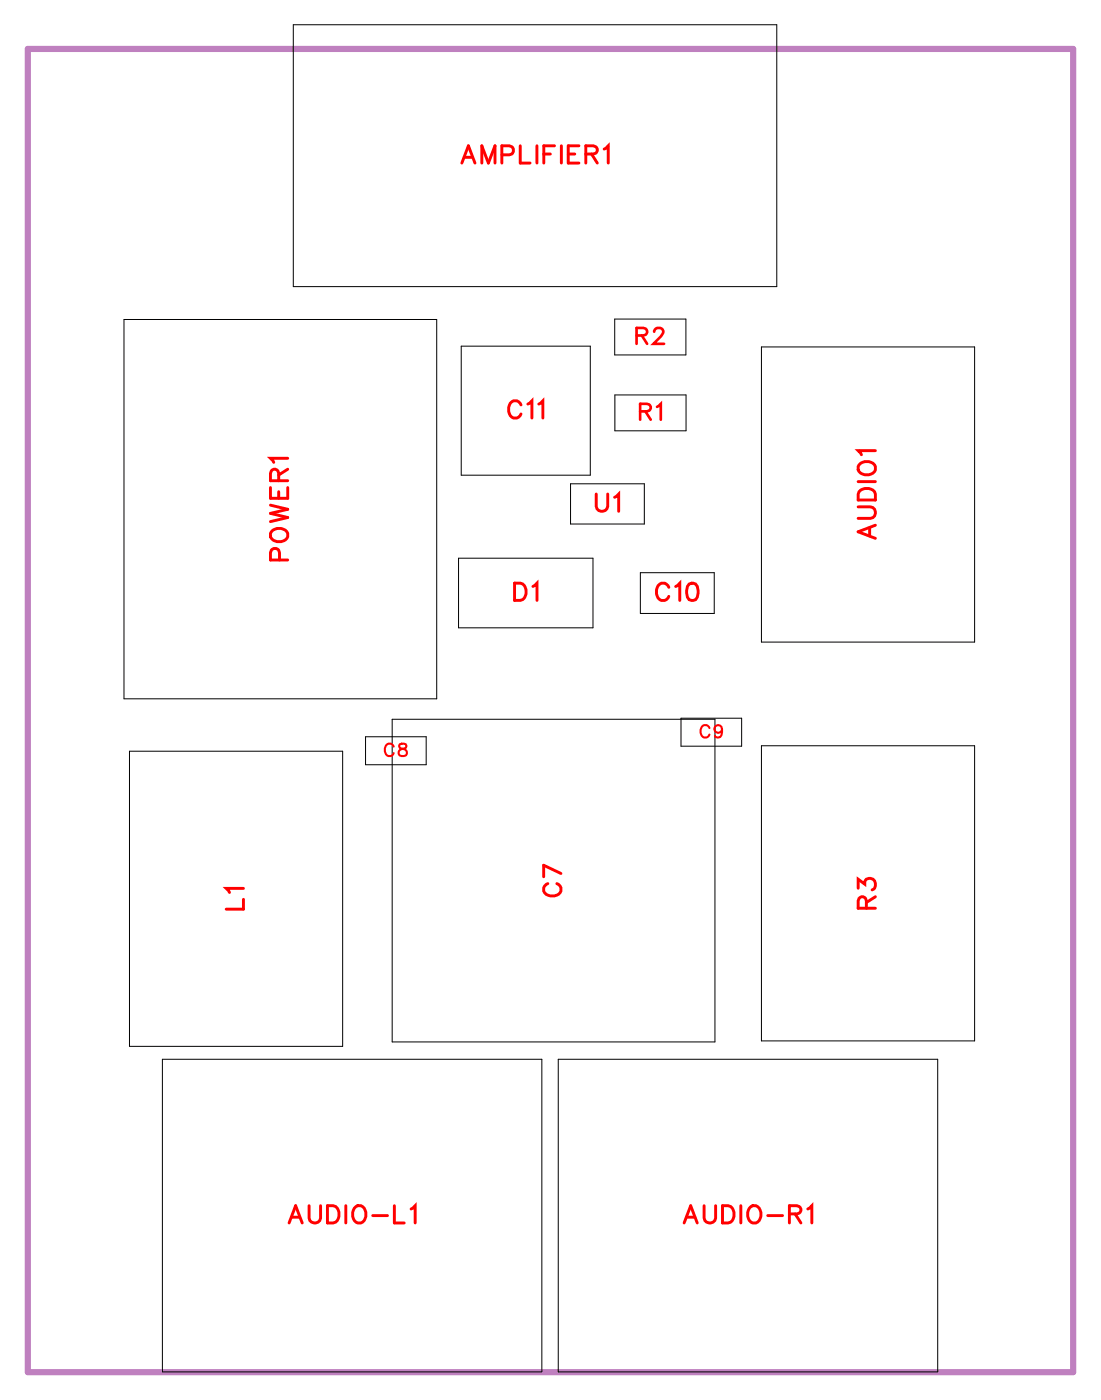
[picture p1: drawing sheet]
<svg xmlns="http://www.w3.org/2000/svg" width="45mm" height="58mm" viewBox="0 0 45 58" stroke-linecap="round" stroke-linejoin="round" font-family="sans-serif">
<path d="M1.1 2h43v54.4h-43z" fill="none" stroke="#bf80bf" stroke-width=".25"/>
<g fill="none" stroke="#000" stroke-width=".04">
<path d="M5.1 13.1h12.8v15.6h-12.8zM12 1h19.9v10.8h-19.9zM18.9 14.2h5.3v5.3h-5.3zM23.4 19.9h3.1v1.6h-3.1zM25.2 13.1h3v1.5h-3zM25.2 16.2h3v1.5h-3zM31.3 14.3h8.7v12.1h-8.7zM5.3 30.9h8.8v12.1h-8.8zM15 30.3h2.5v1.1h-2.5zM16.1 29.5h13.3v13.3h-13.3zM18.8 22.9h5.6v2.9h-5.6zM26.3 23.5h3v1.7h-3z"/>
<path d="M28 29.5h2.5v1.2h-2.5zM31.3 30.6h8.7v12.2h-8.7zM6.7 43.5h15.6v12.9h-15.6zM22.9 43.5h15.6v12.9h-15.6z"/>
</g>
<g fill="none" stroke="#f00" stroke-width=".12">
<path d="M11.4 19.7v-.4h-.2l-.1 .4h.7M11.8 18.8h-.7l.1 .2M11.8 19.3l-.4 .2M19 6.7l.2-.7 .3 .7M19.1 6.5h.3M19.8 6.7v-.7l.3 .7 .2-.7v.7M20.6 6.4l.4-.1v-.2l-.4-.1v.7M21.4 6v.7h.4M21.4 16.6a.26 .26 0 0 0-.3-.1 .26 .26 0 0 0-.2 .2v.2a.26 .26 0 0 0 .2 .3 .26 .26 0 0 0 .3-.2M21.7 16.6l.1-.1v.7M22 6v.7M22.1 16.6l.2-.1v.7"/>
<path d="M22.3 6.3h.3M22.8 6h-.5v.7M23.1 6v.7M23.3 6.3h.3M23.8 6h-.5v.7h.5M24.1 6.3h.4v-.2l-.4-.1v.7M24.3 6.3l.2 .4M24.8 6.1l.2-.1v.7M35.2 19.8h.7M35.3 19a.35 .35 0 0 1 .5 0 .35 .35 0 0 1 .1 .4 .33 .33 0 0 1-.4 .1 .33 .33 0 0 1-.2-.5zM35.9 18.5h-.7l.2 .2M10 36.5h-.7l.1 .2"/>
<path d="M10 36.9v.4h-.7M11.1 20.8l.7 .1-.7 .2 .7 .2-.7 .1M11.1 20v.5h.7v-.5M11.2 21.8a.35 .35 0 0 1 .4-.1 .35 .35 0 0 1 .2 .4 .33 .33 0 0 1-.5 .1 .33 .33 0 0 1-.1-.4zM11.4 20.2v.3M11.5 23l-.1-.4h-.2l-.1 .4h.7M21.1 24h.3a.38 .38 0 0 1 .2 .3 .38 .38 0 0 1-.2 .4h-.3zM21.9 24.1l.2-.1v.7M22.5 36.3a.26 .26 0 0 0-.2 .3 .26 .26 0 0 0 .3 .2h.2a.26 .26 0 0 0 .2-.2 .26 .26 0 0 0-.1-.3M23 35.9l-.7-.4v.5M24.5 20.3v.5l.2 .2 .2-.1 .1-.6M25.2 20.4l.2-.1v.7"/>
<path d="M27.5 24.1a.26 .26 0 0 0-.3-.1 .26 .26 0 0 0-.2 .2v.2a.26 .26 0 0 0 .2 .3 .26 .26 0 0 0 .3-.2M27.7 24.1l.2-.1v.7M28.3 24h.1a.37 .37 0 0 1 .3 .3 .37 .37 0 0 1-.3 .4 .45 .45 0 0 1-.1-.7zM35.2 20.8h.5l.2 .2-.1 .3h-.6M35.2 36.5v-.4l.3 .2a.24 .24 0 0 1 .4-.2 .25 .25 0 0 1-.1 .5M35.3 20.2a.39 .39 0 0 1 .6 .1v.2h-.7zM35.6 37.3l-.1-.4-.1-.1-.2 .2v.3h.7M35.7 21.7v.3M35.9 21.6l-.7 .2 .7 .3M35.9 36.8l-.3 .3M11.9 50.2l.2-.7 .3 .7M12 50h.3"/>
<path d="M12.7 49.5v.5l.2 .2 .2-.1 .1-.6M13.4 49.5h.3a.38 .38 0 0 1 .2 .4 .38 .38 0 0 1-.2 .3h-.3zM14.2 49.5v.7M14.6 49.6a.33 .33 0 0 1 .4 .3 .33 .33 0 0 1-.4 .3l-.1-.2zM15.3 49.9h.6M16.2 49.5v.7h.4M16.9 49.7l.1-.2v.7M28.1 50.2l.3-.7 .2 .7M28.2 50h.3M28.9 49.5v.5l.2 .2 .3-.1v-.6M29.7 49.5h.2a.38 .38 0 0 1 .2 .4 .38 .38 0 0 1-.2 .3h-.2zM30.4 49.5v.7"/>
<path d="M30.8 49.6a.33 .33 0 0 1 .5 .3 .33 .33 0 0 1-.5 .3l-.1-.2zM31.5 49.9h.6M32.4 49.9l.4-.1 .1-.2-.5-.1v.7M32.7 49.9l.2 .3M33.2 49.7l.1-.2v.7"/>
</g>
<path d="M16.2 30.7a.19 .19 0 0 0-.2-.2 .19 .19 0 0 0-.2 .2v.2a.19 .19 0 0 0 .2 .2 .19 .19 0 0 0 .2-.2M16.4 30.6v.1l.3 .2a.17 .17 0 0 1-.2 .2 .17 .17 0 0 1-.1-.2l.3-.2v-.1zM29.1 29.9a.19 .19 0 0 0-.2-.1 .19 .19 0 0 0-.1 .2v.1a.19 .19 0 0 0 .1 .2 .19 .19 0 0 0 .2-.1M29.7 30a.16 .16 0 0 1-.3 .1 .16 .16 0 0 1 0-.3 .16 .16 0 0 1 .2 .1v.4l-.2-.1" fill="none" stroke="#f00" stroke-width=".08"/>
<path d="M26.1 13.8h.4v-.3h-.4v.6M26.3 16.9h.4v-.3h-.4v.6M26.4 13.8l.2 .3M26.5 16.9l.2 .3M26.9 13.6l.1-.1 .2 .1-.4 .5h.5M27 16.7l.1-.1v.6" fill="none" stroke="#f00" stroke-width=".11"/>
<g font-size="1.2" fill="#fff">
<text x="18.9" y="7">AMPLIFIER1</text>
<text x="20.8" y="17.5">C11</text>
<text x="12.1" y="23.1" transform="rotate(-90 12.1 23.1)">POWER1</text>
<text x="24.4" y="21.3">U1</text>
<text x="36.2" y="22.2" transform="rotate(-90 36.2 22.2)">AUDIO1</text>
<text x="21.1" y="25">D1</text>
<text x="26.9" y="25">C10</text>
<text x="10.3" y="37.4" transform="rotate(-90 10.3 37.4)">L1</text>
<text x="23.3" y="36.9" transform="rotate(-90 23.3 36.9)">C7</text>
<text x="36.2" y="37.4" transform="rotate(-90 36.2 37.4)">R3</text>
<text x="11.8" y="50.5">AUDIO-L1</text>
<text x="28" y="50.5">AUDIO-R1</text>
</g>
<g font-size="1.1" fill="#fff">
<text x="26.1" y="14.4">R2</text>
<text x="26.2" y="17.5">R1</text>
</g>
<g font-size=".9" fill="#fff">
<text x="15.8" y="31.3">C8</text>
<text x="28.7" y="30.5">C9</text>
</g>
</svg>
